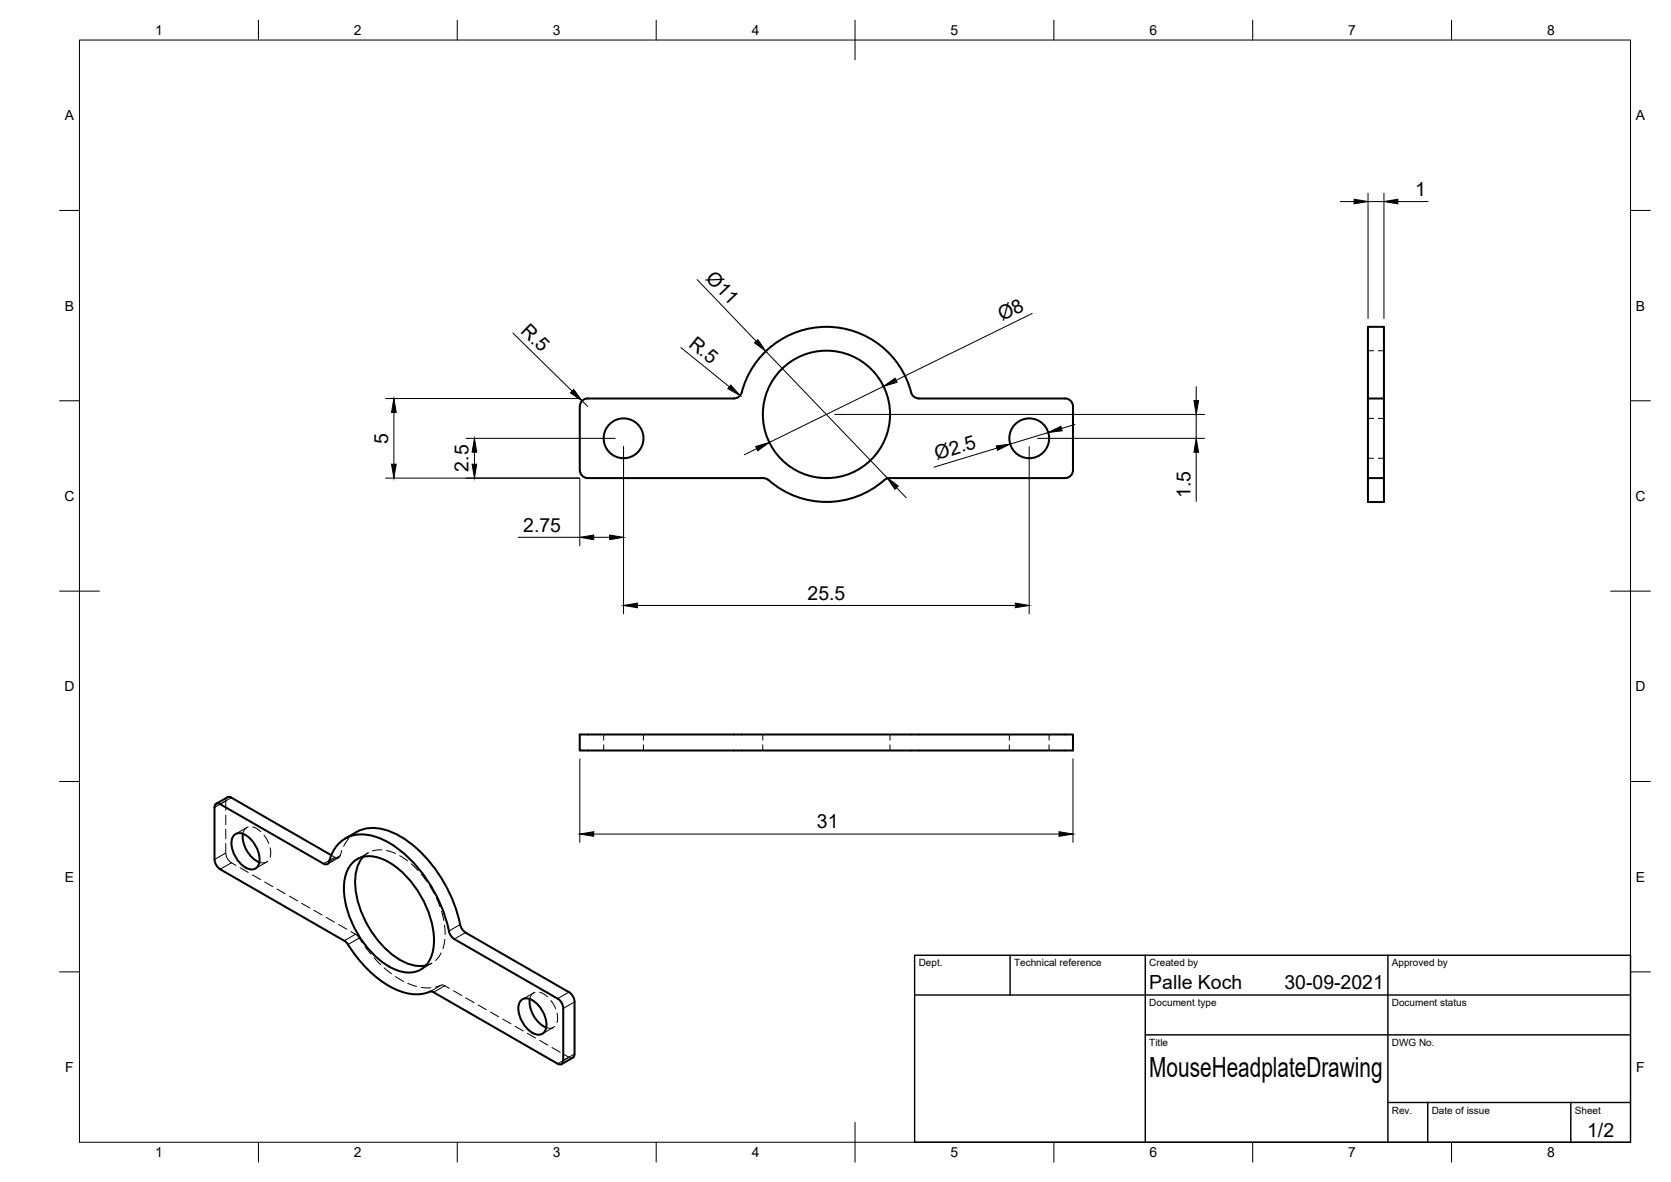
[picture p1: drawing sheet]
<svg xmlns="http://www.w3.org/2000/svg" width="420mm" height="297mm" viewBox="0 0 420 297" stroke-linecap="round" stroke-linejoin="round" font-family="sans-serif">
<g fill="none" stroke="#000" stroke-width=".51">
<path d="M229.1 98.6a2 2 0 0 0 1.9 1.5h36.8a1.96 1.96 0 0 1 2 2v16.1a2 2 0 0 1-2 1.9h-44.1l-.7 .2a22.9 22.9 0 0 1-18.7 5.6 22.7 22.7 0 0 1-11.4-5.5l-1-.3h-44.1a2 2 0 0 1-2-2v-16a2.04 2.04 0 0 1 2-2h36.8l.8-.2a2 2 0 0 0 1.1-1.3 22 22 0 0 1 21.3-16.5 22 22 0 0 1 21.3 16.5M344 82.1h4v18h-4zM344 100.1v20M348 100.1v20M344 120.1h4v6.1h-4zM145.8 184.6h124v4h-124zM57.2 200.4l-2.8 1.6M57.2 200.3h.5l.5 .1 25.1 14.5M58.8 209.9a2.54 2.54 0 0 1 3.6 .4 7 7 0 0 1 2.6 7.1 2.1 2.1 0 0 1-3.3 .6 7.5 7.5 0 0 1-3.4-6.9zM61.1 209.5a7.4 7.4 0 0 0 4.1 7.2M86.8 210.7a11.6 11.6 0 0 1 6.9-2.6 18.6 18.6 0 0 1 12.1 6.1 36.5 36.5 0 0 1 9.9 18.1M89 216.5a6.7 6.7 0 0 1 7.5-.5 24.3 24.3 0 0 1 12 15.8 12.3 12.3 0 0 1-1.1 10.5 6.6 6.6 0 0 1-8.3 1.2 24.3 24.3 0 0 1-12-15.8 12.3 12.3 0 0 1 1.1-10.4z"/>
<path d="M91.3 215.3a10.7 10.7 0 0 0-1.8 8.8 25.3 25.3 0 0 0 11.2 17.2 9.1 9.1 0 0 0 6.4 1.3M112.9 234l.3 .9 1 1.1 26 15M112.9 234a34.8 34.8 0 0 0-15.1-22.2 11.2 11.2 0 0 0-11-1.1 9.6 9.6 0 0 0-4.2 6.2 .86 .86 0 0 1-1.2 .1l-26.5-15.1a.83 .83 0 0 0-1 1v13.1l.5 1.4 .6 .8 31.8 18.4a58.5 58.5 0 0 0 6.9 8.2 17.8 17.8 0 0 0 10.8 5.1l2.5-.3 1.1-.4M115.7 232.3l.4 1 1 1.1 25.9 14.9 .8 .6 .5 .9 .2 1v13.1l-.1 .5-.3 .4M108.1 249.2l.9 .1M109 249.4l31.2 17.9M130.9 251.5a2.54 2.54 0 0 1 3.6 .3 7 7 0 0 1 2.6 7.1 2.1 2.1 0 0 1-3.2 .6 7.5 7.5 0 0 1-3.5-6.9zM133.2 251.1a7.4 7.4 0 0 0 4.1 7.1M140.2 250.9l1 1.1 .4 1.4v13.1a.86 .86 0 0 1-.4 .9 .86 .86 0 0 1-1-.1M144 265.8l-2.8 1.6"/>
<circle cx="156.8" cy="110.1" r="5"/>
<circle cx="207.8" cy="104.1" r="16"/>
<circle cx="258.8" cy="110.1" r="5"/>
</g>
<g fill="none" stroke="#000" stroke-width=".25">
<path d="M20 10.1h390v276.9h-390zM65 5.1v5M115 5.1v5M165 5.1v5M215 5.1v10M265 5.1v5M315 5.1v5M365 5.1v5M15 52.9h5M337 50.7h3.5M344 48.6v31.5M344 50.7h4"/>
<path d="M348 48.6v31.5M351.5 50.7h7.6M410 52.9h5M175.3 70.3l14.8 15.5M259.5 78.8l-34.2 16.8M129 83.7l14.9 14.6M171.2 87.3l12.2 9.9M192.6 88.3l30.4 31.7M222.1 97.1l-28.7 14.1M300.8 97.2v3.5M344 88.1h1.4M346.6 88.1h1.4"/>
<path d="M15 100.7h5M96.9 100.1h48.8M99 103.7v13M117.2 110.2h37.5M119.3 113.7v3M146.4 100.8l1.4 1.4M156.8 112.3v41.9M190.3 112.7l-3.2 1.6M209.9 104.1h93M250.7 112.6l-15.9 4.8M258.8 112.3v41.9M260.9 110.2h42"/>
<path d="M263.6 108.7l-9.6 2.9M270.3 106.7l-3.4 1M300.8 104.1v6.1M300.8 113.7v12.3M344 105.1h1.4M344 115.2h1.4M346.6 105.1h1.4M346.6 115.2h1.4M410 100.7h5M96.9 120.1h48.8M130.3 135h15.5M145.8 120.3v16.8"/>
<path d="M149.3 135h4M225.4 122.6l2.5 2.5M15 148.6h10M160.3 152.2h95M405 148.6h10M15 196.4h5M145.8 190.7v21M151.8 184.6v1.4M151.8 187.2v1.4M161.8 184.6v1.4M161.8 187.2v1.4M191.8 184.6v1.4"/>
<path d="M191.8 187.2v1.4M223.8 184.6v1.4M223.8 187.2v1.4M253.8 184.6v1.4M253.8 187.2v1.4M263.8 184.6v1.4M263.8 187.2v1.4M269.8 190.7v21M410 196.4h5M56.8 212v2.4a3 3 0 0 0 1.4 2.4M56.8 204.8v2.4M56.8 208.4v2.4"/>
<path d="M56.8 214.4l-2.9 1.6M57.2 200.4l-.4 .6v2.7M58.2 200.5l-4.3 2.4M58.2 216.8l-2.8 1.6M58.2 216.8l1.1 .7M60.4 218.1l2 1.2M62 208l-2.8 1.6M62.4 207.8l-.8 .6-.5 1.1M63.5 219.9l2 1.2M63.5 207.8l1.1 .5 1 .7M66.4 209.9l1.2 2M67 216.6l-2.8 1.7"/>
<path d="M67.3 216.4l-.9 .4-1.2-.1M67.9 213.1l.2 1.2-.2 1.1M83.3 214.9l.9 .5M84.2 215.4l-2.9 1.7M85.2 215.5l-2.9 1.7M85.6 215l-.4 .5-1-.1M85.6 215l-2.9 1.6M85.9 213.7l-.3 1.3M87.7 210.7l-1.3 1.9M89.6 209.1l-1 .8M92.6 214.3l-1.3 1M92.6 214.3l-2.8 1.6"/>
<path d="M96 213.6h-1.1l-1.2 .3M97.2 213.7l2.2 .8M100.5 215l2 1.4M103.4 217.1l1.7 1.7M105.9 219.7l1.5 1.8M149.3 209.6h117M66.5 221.6l2.1 1.2M69.7 223.4l2 1.2M72.7 225.2l2.1 1.2M75.8 227l2.1 1.2M79 228.8l2 1.2M82 230.6l2.1 1.1"/>
<path d="M85.1 232.3l2.1 1.2M88.2 234.1l1.2 .7M89.4 234.8l.9 .9M89.4 234.8l-2.8 1.6M90.3 235.7l.8 1.3M90.3 235.7l-2.8 1.7M91.8 237.9l1.5 1.9M108 222.5l1.2 2.1M109.7 225.7l.9 2.2M110.9 239.5l-.6 1-.8 .9M111 229l.6 2.3M111.8 232.5l.1 2.4"/>
<path d="M111.9 236.1l-.5 2.3M115.7 232.4l-2.9 1.6M117.1 234.4l-2.9 1.6M15 244.2h5M94.1 240.7l1.6 1.7M96.6 243.2l1.8 1.5M99.4 245.4l2.1 1.2M102.5 247.1l2.3 .8M106 248.1l2.3 .1M108.5 242.1l-1.4 .5M108.6 242l-2.8 1.7M110.9 247.6l.9 .1"/>
<path d="M110.9 247.6l-1.4 .4M110.9 247.6l-2.8 1.6M111.8 247.7l-2.8 1.7M111.8 247.7l1.2 .7M114 249l2.1 1.2M117.1 250.8l2.1 1.2M120.2 252.5l2.1 1.2M123.3 254.3l2.1 1.2M126.4 256.1l2.1 1.2M129.5 257.9l2.1 1.2M132.6 259.7l2.1 1.2M134.2 249.5l-2.8 1.6"/>
<path d="M134.5 249.4l-.8 .5-.5 1.2M135.7 249.4l1.1 .4 .9 .7M138.5 251.4l1.2 2.1M139.2 258.2l-2.8 1.6M139.4 258l-.8 .4-1.3-.2M140.1 254.6l.1 1.2-.1 1.2M143 249.3l-2.8 1.7M144.5 251.8l-2.9 1.6M410 244.2h5M135.7 261.5l2.1 1.1M138.8 263.2l2.1 1.2M141.9 265l1.4 .8h.7"/>
<path d="M144.5 264.9l-4.3 2.4M65 287v5M115 287v5M165 287v5M215 282.1v9.9M265 287v5M315 287v5M365 287v5"/>
</g>
<path d="M230 240.1h180v46.9h-180zM230 250h180M254 240.1v9.9M288 240.1v46.9M349 240.1v46.9M288 260.1h122M349 277.1h61M359 277.1v9.9M395 277.1v9.9" fill="none" stroke="#000" stroke-width=".36"/>
<g fill="#000" stroke="#000" stroke-width=".25">
<path d="M340.5 50.1l3.5 .6-3.5 .5zM348 50.7l3.5-.6v1.1zM144.3 97.9l2.1 2.9-3-2.1zM183.7 96.8l2.4 2.6-3.1-1.7zM189.7 86.2l.9-.8 2 2.9zM222.1 97.1l2.9-2.1 .6 1.1zM99 100.1l.6 3.6h-1.2zM98.4 116.7h1.2l-.6 3.4zM119.3 110.2l.6 3.5h-1.2zM118.7 116.7h1.2l-.6 3.4zM190 112.2l3.4-1-2.9 2.1zM250.5 112.1l3.5-.5-3.2 1.6z"/>
<path d="M263.6 108.7l3.1-1.6 .4 1.2zM300.2 100.7h1.2l-.6 3.4zM300.8 110.2l.6 3.5h-1.2zM145.8 135l3.5-.5v1.1zM153.3 134.5l3.5 .5-3.5 .6zM223 120l2.9 2.1-.9 .9zM156.8 152.2l3.5-.6v1.1zM255.3 151.6l3.5 .6-3.5 .5zM145.8 209.6l3.5-.6v1.2zM266.3 209l3.5 .6-3.5 .6z"/>
</g>
<text font-size="7" x="289" y="270.6">MouseHeadplateDrawing</text>
<g font-size="4.9">
<text x="355.9" y="49.3">1</text>
<text x="177.2" y="70.1" transform="rotate(46 177.2 70.1)">Ø11</text>
<text x="130.7" y="83.4" transform="rotate(44 130.7 83.4)">R.5</text>
<text x="251.9" y="80.8" transform="rotate(-26 251.9 80.8)">Ø8</text>
<text x="172.9" y="86.8" transform="rotate(39 172.9 86.8)">R.5</text>
<text x="97.6" y="111.5" transform="rotate(-90 97.6 111.5)">5</text>
<text x="117.8" y="118.5" transform="rotate(-90 117.8 118.5)">2.5</text>
<text x="235.6" y="115.6" transform="rotate(-17 235.6 115.6)">Ø2.5</text>
<text x="299.3" y="125.1" transform="rotate(-90 299.3 125.1)">1.5</text>
<text x="131.6" y="133.6">2.75</text>
<text x="203.1" y="150.7">25.5</text>
<text x="205.4" y="208.1">31</text>
<text x="289" y="248.5">Palle Koch</text>
<text x="323" y="248.5">30-09-2021</text>
<text x="399.1" y="285.7">1/2</text>
</g>
<g font-size="3.5">
<text x="39" y="8.8">1</text>
<text x="89" y="8.8">2</text>
<text x="139" y="8.8">3</text>
<text x="189" y="8.8">4</text>
<text x="239" y="8.8">5</text>
<text x="289" y="8.8">6</text>
<text x="339" y="8.8">7</text>
<text x="389" y="8.8">8</text>
<text x="16.3" y="30.2">A</text>
<text x="411.3" y="30.2">A</text>
<text x="16.3" y="78">B</text>
<text x="411.3" y="78">B</text>
<text x="16.2" y="125.9">C</text>
<text x="411.2" y="125.9">C</text>
<text x="16.2" y="173.7">D</text>
<text x="411.2" y="173.7">D</text>
<text x="16.3" y="221.6">E</text>
<text x="411.3" y="221.6">E</text>
<text x="16.4" y="269.4">F</text>
<text x="411.4" y="269.4">F</text>
<text x="39" y="290.8">1</text>
<text x="89" y="290.8">2</text>
<text x="139" y="290.8">3</text>
<text x="189" y="290.8">4</text>
<text x="239" y="290.8">5</text>
<text x="289" y="290.8">6</text>
<text x="339" y="290.8">7</text>
<text x="389" y="290.8">8</text>
</g>
<g font-size="2.5">
<text x="231" y="242.9">Dept.</text>
<text x="255" y="242.9">Technical reference</text>
<text x="289" y="242.9">Created by</text>
<text x="350" y="242.9">Approved by</text>
<text x="289" y="252.8">Document type</text>
<text x="350" y="252.8">Document status</text>
<text x="289" y="262.9">Title</text>
<text x="350" y="262.9">DWG No.</text>
<text x="350" y="279.9">Rev.</text>
<text x="360" y="279.9">Date of issue</text>
<text x="396" y="279.9">Sheet</text>
</g>
</svg>
